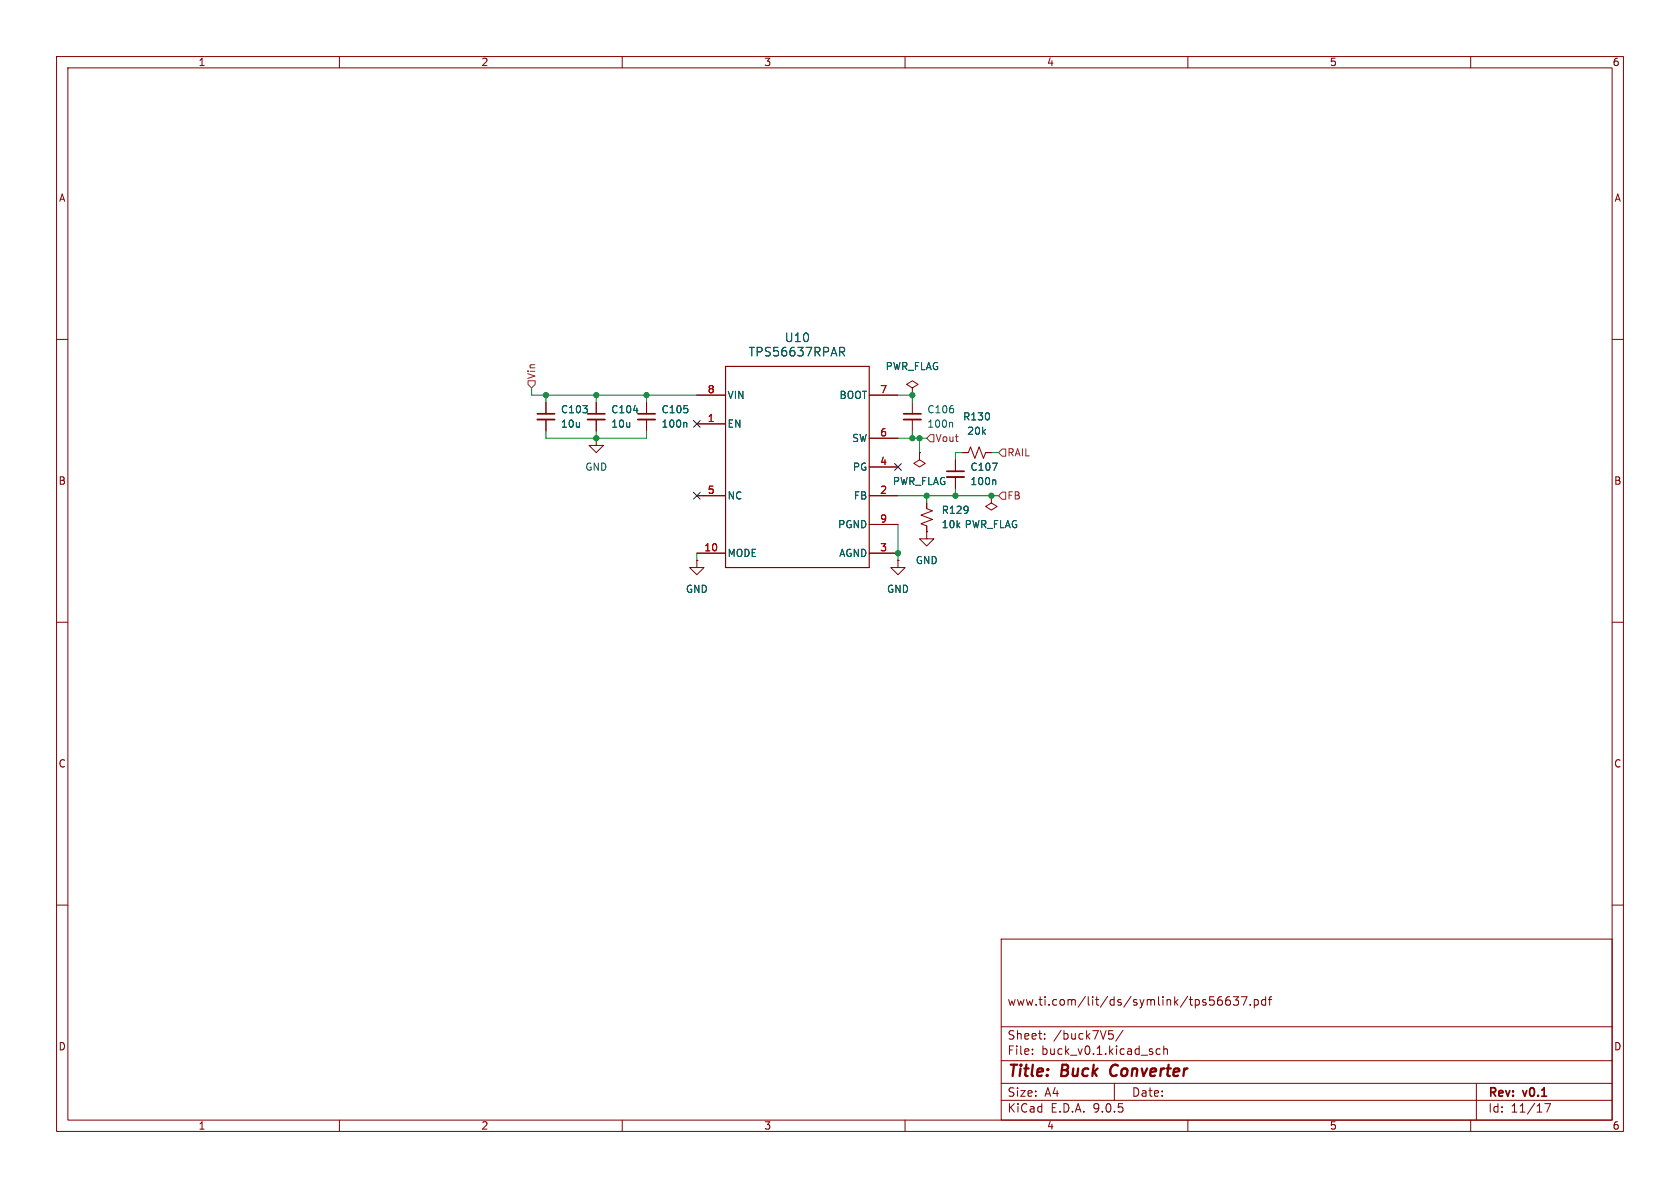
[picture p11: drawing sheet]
<svg xmlns="http://www.w3.org/2000/svg" width="297mm" height="210mm" viewBox="0 0 297 210" stroke-linecap="round" stroke-linejoin="round" font-family="sans-serif">
<g fill="none" stroke="#840000" stroke-width=".18">
<path d="M10 10h277v190h-277zM12 12h273v186h-273zM60 10v2M110 10v2M160 10v2M210 10v2M260 10v2M10 60h2M96.5 71.1v2.1M96.5 74.2v2M105.4 77.5v1.2h1.3l-1.3 1.3-1.3-1.3h1.3M105.4 77.5h.1"/>
<path d="M105.4 71.1v2.1M105.4 74.2v2M114.3 71.1v2.1M114.3 74.2v2M123.2 69.9h5.1M123.2 74.9h5.1M153.7 69.9h5M153.7 77.5h5M161.3 68.6l1-.7-1-.6-1 .6 1 .7v1.3M161.3 69.9h.1M161.3 71.1v2.1M161.3 74.2v2"/>
<path d="M285 60h2M123.2 99.1v1.2h1.3l-1.3 1.3-1.3-1.3h1.3M123.2 99.1h.1M123.2 87.6h5.1M123.2 97.8h5.1M153.7 87.6h5M153.7 97.8h5M153.7 82.6h5M153.7 92.7h5M158.7 99.1v1.2h1.3l-1.3 1.3-1.2-1.3h1.2M158.7 99.1h.1M162.6 80v1.3l1 .6-1 .7-1.1-.7 1.1-.6"/>
<path d="M162.6 80h.1M163.8 88.9v1l1 .4-2 .8 2 .7-2 .8 1 .4v1M163.8 94v1.3h1.3l-1.3 1.2-1.2-1.2h1.2M163.8 94h.1M168.9 81.3v2M168.9 84.3v2.1M170.2 80h1l.4-1 .7 2 .8-2 .8 2 .3-1h1.1M175.3 87.6v1.3l1 .6-1 .7-1.1-.7 1.1-.6M175.3 87.6h.1M10 110h2M285 110h2M10 160h2"/>
<path d="M177 166h108v32h-108zM213.9 176.2h.7M214.4 176.8l.3 .3v.3l-.3 .3M216 176.2a.59 .59 0 0 0-.8 .6v.6l.2 .2 .4 .1 .2-.1 .1-.5-.1-.3h-.5l-.3 .3M217.4 176.2a.59 .59 0 0 0-.7 .6v.6l.1 .2 .4 .1 .3-.1v-.5l-.1-.3h-.4l-.3 .3M218 176.2h1l-.5 .6 .4 .1v.7l-.2 .1h-.5l-.2-.1M219.5 176.2h1l-.7 1.5M221 177.6v.1M221.7 176.8l.5-.1 .3 .3v.4l-.2 .2h-.6M221.7 176.7v1.5M223.7 176.8l-.4-.1-.3 .3v.4l.2 .2h.5M223.7 176.2v1.5"/>
<path d="M224.2 176.7h.6M224.8 176.2l-.3 .2v1.3M285 160h2M60 198v2M110 198v2M160 198v2M177 194.5h108M177 191.5h108M177 187.5h108M177 181.5h108M182.5 186.3v.1M182.5 185.5v.1"/>
<path d="M184.7 183.6v.1M184.7 182.8v.1M196 182.2h.7M196.2 182.8h.3l.3 .3-.1 .5-.5 .1M197 191.5v3M198.5 182.1l-1.3 2M205.1 185.5l-.4-.1-.3 .3v.4l.1 .2h.6M205.7 185.5l.3-.1 .3 .1 .1 .9M205.7 184.9v1.5M210 198v2M260 198v2M261 191.5v6.5"/>
<path d="M273.1 195.1h1l-.6 1.5"/>
</g>
<path d="M196.6 188.5a1.27 1.27 0 0 0 0 1.6" fill="none" stroke="#840000" stroke-width=".4"/>
<path d="M95 73.2h3M103.9 73.2h3M112.8 73.2h3M159.8 73.2h3M167.4 83.3h3" fill="none" stroke="#840000" stroke-width=".3"/>
<path d="M95 74.2h3M103.9 74.2h3M112.8 74.2h3M159.8 74.2h3M167.4 84.3h3" fill="none" stroke="#840000" stroke-width=".33"/>
<path d="M112 72.6h.8M121.2 74.7l.2 .2v.6M148.4 61.4h.6l.3 .3-.1 .4-.8 .1M148.8 62.2l.5 .7M168.2 74.7l.2 .2v.6M175.4 81.9h.9l-.6 1.2M175.9 84.8l.1 .2v.7" fill="none" stroke="#006464" stroke-width=".18"/>
<path d="M128.3 64.8h25.4v35.5h-25.4z" fill="none" stroke="#840000" stroke-width=".2"/>
<path d="M93.3 67.3h1.3v.6l-.6 .7-.7-.7zM164.5 76.8h.6v1.3h-.6l-.7-.6zM177.2 79.4h.6v1.2h-.6l-.7-.6zM177.2 87h.6v1.3h-.6l-.7-.7z" fill="none" stroke="#725600" stroke-width=".18"/>
<g fill="none" stroke="#009600" stroke-width=".18">
<path d="M94 68.6v1.3h29.2M96.5 76.2v1.3h17.8v-1.3M96.5 69.9v1.2M105.4 69.9v1.2M105.4 76.2v1.3M114.3 69.9v1.2M158.7 69.9h2.6v1.2M158.7 77.5h5.1M161.3 76.2v1.3M162.6 77.5v2.5M123.2 97.8v1.3M158.7 92.7v6.4"/>
<path d="M158.7 87.6h17.8M163.8 87.6v1.3M168.9 86.4v1.2M170.2 80h-1.3v1.3M175.3 80h1.2"/>
</g>
<path d="M122.6 74.3l1.2 1.2M123.8 74.3l-1.2 1.2M122.6 87l1.2 1.2M123.8 87l-1.2 1.2M158.1 81.9l1.3 1.3M159.4 81.9l-1.3 1.3" fill="none" stroke="#000084" stroke-width=".18"/>
<g fill="#009600" stroke="#009600" stroke-width=".18">
<circle cx="105.4" cy="77.5" r=".46"/>
<circle cx="105.4" cy="69.9" r=".46"/>
<circle cx="114.3" cy="69.9" r=".46"/>
<circle cx="96.5" cy="69.9" r=".46"/>
<circle cx="158.7" cy="97.8" r=".46"/>
<circle cx="161.3" cy="77.5" r=".46"/>
<circle cx="161.3" cy="69.9" r=".46"/>
<circle cx="162.6" cy="77.5" r=".46"/>
<circle cx="163.8" cy="87.6" r=".46"/>
<circle cx="175.3" cy="87.6" r=".46"/>
<circle cx="168.9" cy="87.6" r=".46"/>
</g>
<g font-size="2.8" fill="#840000">
<text x="178" y="190.9">Title:</text>
<text x="187.7" y="190.9">Buck</text>
<text x="197.1" y="190.9">Converter</text>
</g>
<g font-size="2.1" fill="#006464">
<text x="132.3" y="63.2">TPS56637RPAR</text>
<text x="138.6" y="60.7">U10</text>
</g>
<g font-size="2.1" fill="#840000">
<text x="178" y="178">www.ti.com/lit/ds/symlink/tps56637.pdf</text>
<text x="178" y="184">Sheet:</text>
<text x="186.2" y="184">/buck7V5/</text>
<text x="178" y="186.7">File:</text>
<text x="184.1" y="186.7">buck_v0.1.kicad_sch</text>
<text x="178" y="196.9">KiCad</text>
<text x="178" y="194.1">Size:</text>
<text x="184.7" y="194.1">A4</text>
<text x="185.7" y="196.9">E.D.A.</text>
<text x="193.3" y="196.9">9.0.5</text>
<text x="200" y="194.1">Date:</text>
<text x="263" y="194.3">Rev:</text>
<text x="263" y="196.9">Id:</text>
<text x="267.1" y="196.9">11/17</text>
<text x="269.4" y="194.3">v0.1</text>
</g>
<g font-size="1.8" fill="#840000">
<text x="35" y="11.9">1</text>
<text x="85" y="11.9">2</text>
<text x="135" y="11.9">3</text>
<text x="185" y="11.9">4</text>
<text x="235" y="11.9">5</text>
<text x="285" y="11.9">6</text>
<text x="10.3" y="35.9">A</text>
<text x="285.3" y="35.9">A</text>
<text x="10.3" y="85.9">B</text>
<text x="285.3" y="85.9">B</text>
<text x="10.3" y="135.9">C</text>
<text x="285.3" y="135.9">C</text>
<text x="10.3" y="185.9">D</text>
<text x="285.3" y="185.9">D</text>
<text x="35" y="199.9">1</text>
<text x="85" y="199.9">2</text>
<text x="135" y="199.9">3</text>
<text x="185" y="199.9">4</text>
<text x="235" y="199.9">5</text>
<text x="285" y="199.9">6</text>
</g>
<g font-size="1.8" fill="#006464">
<text x="156.5" y="65.6">PWR_FLAG</text>
<text x="128.5" y="70.7">VIN</text>
<text x="148.3" y="70.7">BOOT</text>
<text x="99.1" y="73.3">C103</text>
<text x="99.1" y="75.8">10u</text>
<text x="108" y="73.3">C104</text>
<text x="108" y="75.8">10u</text>
<text x="116.8" y="73.3">C105</text>
<text x="116.8" y="75.8">100n</text>
<text x="128.5" y="75.8">EN</text>
<text x="163.8" y="73.3">C106</text>
<text x="163.8" y="75.8">100n</text>
<text x="170.2" y="74.5">R130</text>
<text x="170.9" y="77.1">20k</text>
<text x="103.4" y="83.4">GND</text>
<text x="150.6" y="78.3">SW</text>
<text x="150.7" y="83.4">PG</text>
<text x="171.5" y="83.4">C107</text>
<text x="128.5" y="88.5">NC</text>
<text x="150.9" y="88.5">FB</text>
<text x="157.7" y="86">PWR_FLAG</text>
<text x="171.5" y="86">100n</text>
<text x="148.1" y="93.6">PGND</text>
<text x="166.4" y="91">R129</text>
<text x="166.4" y="93.6">10k PWR_FLAG</text>
<text x="128.5" y="98.7">MODE</text>
<text x="148.3" y="98.7">AGND</text>
<text x="161.8" y="99.9">GND</text>
<text x="121.2" y="105">GND</text>
<text x="156.7" y="105">GND</text>
</g>
<g font-size="1.8" fill="#725600">
<text x="94.8" y="67.1" transform="rotate(-90 94.8 67.1)">Vin</text>
<text x="165.3" y="78.3">Vout</text>
<text x="178" y="80.9">RAIL</text>
<text x="178" y="88.5">FB</text>
</g>
<g font-size="1.8" fill="#a90000">
<text x="125" y="69.6">8</text>
<text x="155.5" y="69.6">7</text>
<text x="125" y="74.7">1</text>
<text x="155.5" y="77.2">6</text>
<text x="155.5" y="82.3">4</text>
<text x="125" y="87.4">5</text>
<text x="155.5" y="87.4">2</text>
<text x="155.5" y="92.5">9</text>
<text x="124.4" y="97.5">10</text>
<text x="155.5" y="97.5">3</text>
</g>
</svg>
